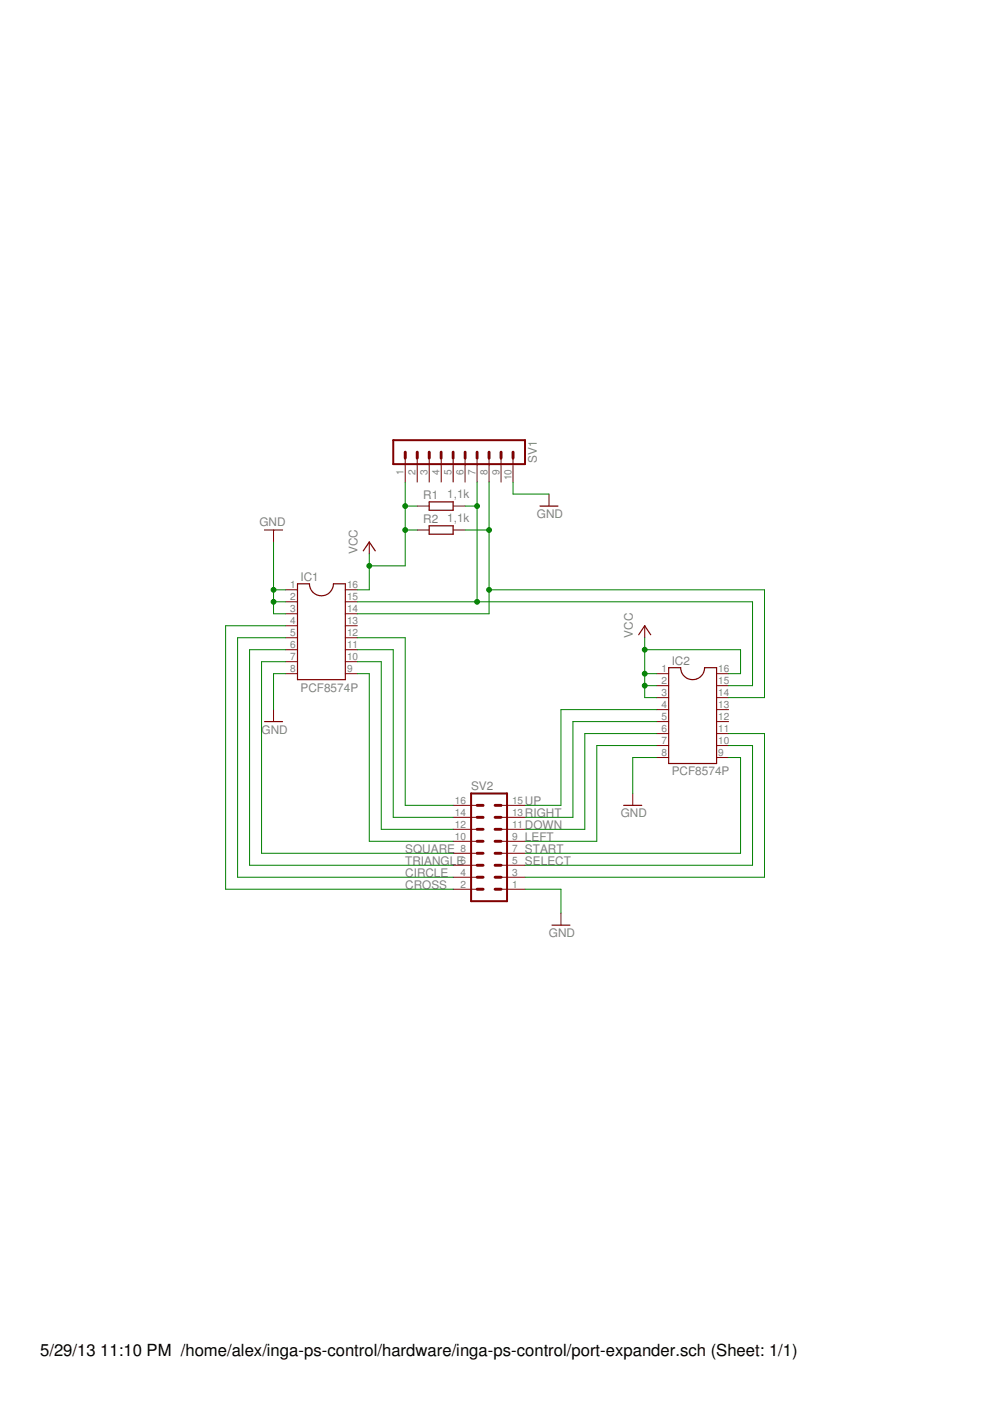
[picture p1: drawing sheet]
<?xml version="1.0" encoding="utf-8"?>
<!DOCTYPE eagle SYSTEM "eagle.dtd">
<eagle version="6.4">
<drawing>
<settings>
<setting alwaysvectorfont="no"/>
<setting verticaltext="up"/>
</settings>
<grid distance="0.1" unitdist="inch" unit="inch" style="lines" multiple="1" display="no" altdistance="0.01" altunitdist="inch" altunit="inch"/>
<schematic xreflabel="%F%N/%S.%C%R" xrefpart="/%S.%C%R">
<libraries>
<library name="ic-package">
<symbols>
<symbol name="DIL16">
<wire x1="-5.08" y1="8.89" x2="-5.08" y2="-11.43" width="0.254" layer="94"/>
<wire x1="-5.08" y1="-11.43" x2="5.08" y2="-11.43" width="0.254" layer="94"/>
<wire x1="5.08" y1="-11.43" x2="5.08" y2="8.89" width="0.254" layer="94"/>
<wire x1="5.08" y1="8.89" x2="2.54" y2="8.89" width="0.254" layer="94"/>
<wire x1="-5.08" y1="8.89" x2="-2.54" y2="8.89" width="0.254" layer="94"/>
<wire x1="-2.54" y1="8.89" x2="2.54" y2="8.89" width="0.254" layer="94" curve="180"/>
<text x="-4.445" y="9.525" size="1.778" layer="95">&gt;NAME</text>
<text x="-4.445" y="-13.97" size="1.778" layer="96">&gt;VALUE</text>
<pin name="1" x="-7.62" y="7.62" visible="pad" length="short" direction="pas"/>
<pin name="2" x="-7.62" y="5.08" visible="pad" length="short" direction="pas"/>
<pin name="3" x="-7.62" y="2.54" visible="pad" length="short" direction="pas"/>
<pin name="4" x="-7.62" y="0" visible="pad" length="short" direction="pas"/>
<pin name="5" x="-7.62" y="-2.54" visible="pad" length="short" direction="pas"/>
<pin name="6" x="-7.62" y="-5.08" visible="pad" length="short" direction="pas"/>
<pin name="7" x="-7.62" y="-7.62" visible="pad" length="short" direction="pas"/>
<pin name="8" x="-7.62" y="-10.16" visible="pad" length="short" direction="pas"/>
<pin name="9" x="7.62" y="-10.16" visible="pad" length="short" direction="pas" rot="R180"/>
<pin name="10" x="7.62" y="-7.62" visible="pad" length="short" direction="pas" rot="R180"/>
<pin name="11" x="7.62" y="-5.08" visible="pad" length="short" direction="pas" rot="R180"/>
<pin name="12" x="7.62" y="-2.54" visible="pad" length="short" direction="pas" rot="R180"/>
<pin name="13" x="7.62" y="0" visible="pad" length="short" direction="pas" rot="R180"/>
<pin name="14" x="7.62" y="2.54" visible="pad" length="short" direction="pas" rot="R180"/>
<pin name="15" x="7.62" y="5.08" visible="pad" length="short" direction="pas" rot="R180"/>
<pin name="16" x="7.62" y="7.62" visible="pad" length="short" direction="pas" rot="R180"/>
</symbol>
</symbols>
<devicesets>
<deviceset name="DIL16" prefix="IC" uservalue="yes">
<gates>
<gate name="G$1" symbol="DIL16" x="0" y="0"/>
</gates>
<devices>
<device name="" package="DIL16">
<connects>
<connect gate="G$1" pin="1" pad="1"/>
<connect gate="G$1" pin="10" pad="10"/>
<connect gate="G$1" pin="11" pad="11"/>
<connect gate="G$1" pin="12" pad="12"/>
<connect gate="G$1" pin="13" pad="13"/>
<connect gate="G$1" pin="14" pad="14"/>
<connect gate="G$1" pin="15" pad="15"/>
<connect gate="G$1" pin="16" pad="16"/>
<connect gate="G$1" pin="2" pad="2"/>
<connect gate="G$1" pin="3" pad="3"/>
<connect gate="G$1" pin="4" pad="4"/>
<connect gate="G$1" pin="5" pad="5"/>
<connect gate="G$1" pin="6" pad="6"/>
<connect gate="G$1" pin="7" pad="7"/>
<connect gate="G$1" pin="8" pad="8"/>
<connect gate="G$1" pin="9" pad="9"/>
</connects>
<technologies>
<technology name=""/>
</technologies>
</device>
<device name="S" package="SOCKET-16">
<connects>
<connect gate="G$1" pin="1" pad="1"/>
<connect gate="G$1" pin="10" pad="10"/>
<connect gate="G$1" pin="11" pad="11"/>
<connect gate="G$1" pin="12" pad="12"/>
<connect gate="G$1" pin="13" pad="13"/>
<connect gate="G$1" pin="14" pad="14"/>
<connect gate="G$1" pin="15" pad="15"/>
<connect gate="G$1" pin="16" pad="16"/>
<connect gate="G$1" pin="2" pad="2"/>
<connect gate="G$1" pin="3" pad="3"/>
<connect gate="G$1" pin="4" pad="4"/>
<connect gate="G$1" pin="5" pad="5"/>
<connect gate="G$1" pin="6" pad="6"/>
<connect gate="G$1" pin="7" pad="7"/>
<connect gate="G$1" pin="8" pad="8"/>
<connect gate="G$1" pin="9" pad="9"/>
</connects>
<technologies>
<technology name=""/>
</technologies>
</device>
</devices>
</deviceset>
</devicesets>
</library>
<library name="supply1">
<symbols>
<symbol name="VCC">
<wire x1="1.27" y1="-1.905" x2="0" y2="0" width="0.254" layer="94"/>
<wire x1="0" y1="0" x2="-1.27" y2="-1.905" width="0.254" layer="94"/>
<text x="-2.54" y="-2.54" size="1.778" layer="96" rot="R90">&gt;VALUE</text>
<pin name="VCC" x="0" y="-2.54" visible="off" length="short" direction="sup" rot="R90"/>
</symbol>
<symbol name="GND">
<wire x1="-1.905" y1="0" x2="1.905" y2="0" width="0.254" layer="94"/>
<text x="-2.54" y="-2.54" size="1.778" layer="96">&gt;VALUE</text>
<pin name="GND" x="0" y="2.54" visible="off" length="short" direction="sup" rot="R270"/>
</symbol>
</symbols>
<devicesets>
<deviceset name="VCC" prefix="P+">
<gates>
<gate name="VCC" symbol="VCC" x="0" y="0"/>
</gates>
<devices>
<device name="">
<technologies>
<technology name=""/>
</technologies>
</device>
</devices>
</deviceset>
<deviceset name="GND" prefix="GND">
<gates>
<gate name="1" symbol="GND" x="0" y="0"/>
</gates>
<devices>
<device name="">
<technologies>
<technology name=""/>
</technologies>
</device>
</devices>
</deviceset>
</devicesets>
</library>
<library name="con-lstb">
<symbols>
<symbol name="MA08-2">
<wire x1="3.81" y1="-10.16" x2="-3.81" y2="-10.16" width="0.4064" layer="94"/>
<wire x1="1.27" y1="-2.54" x2="2.54" y2="-2.54" width="0.6096" layer="94"/>
<wire x1="1.27" y1="-5.08" x2="2.54" y2="-5.08" width="0.6096" layer="94"/>
<wire x1="1.27" y1="-7.62" x2="2.54" y2="-7.62" width="0.6096" layer="94"/>
<wire x1="-2.54" y1="-2.54" x2="-1.27" y2="-2.54" width="0.6096" layer="94"/>
<wire x1="-2.54" y1="-5.08" x2="-1.27" y2="-5.08" width="0.6096" layer="94"/>
<wire x1="-2.54" y1="-7.62" x2="-1.27" y2="-7.62" width="0.6096" layer="94"/>
<wire x1="1.27" y1="2.54" x2="2.54" y2="2.54" width="0.6096" layer="94"/>
<wire x1="1.27" y1="0" x2="2.54" y2="0" width="0.6096" layer="94"/>
<wire x1="-2.54" y1="2.54" x2="-1.27" y2="2.54" width="0.6096" layer="94"/>
<wire x1="-2.54" y1="0" x2="-1.27" y2="0" width="0.6096" layer="94"/>
<wire x1="1.27" y1="10.16" x2="2.54" y2="10.16" width="0.6096" layer="94"/>
<wire x1="1.27" y1="7.62" x2="2.54" y2="7.62" width="0.6096" layer="94"/>
<wire x1="1.27" y1="5.08" x2="2.54" y2="5.08" width="0.6096" layer="94"/>
<wire x1="-2.54" y1="10.16" x2="-1.27" y2="10.16" width="0.6096" layer="94"/>
<wire x1="-2.54" y1="7.62" x2="-1.27" y2="7.62" width="0.6096" layer="94"/>
<wire x1="-2.54" y1="5.08" x2="-1.27" y2="5.08" width="0.6096" layer="94"/>
<wire x1="-3.81" y1="12.7" x2="-3.81" y2="-10.16" width="0.4064" layer="94"/>
<wire x1="3.81" y1="-10.16" x2="3.81" y2="12.7" width="0.4064" layer="94"/>
<wire x1="-3.81" y1="12.7" x2="3.81" y2="12.7" width="0.4064" layer="94"/>
<text x="-3.81" y="-12.7" size="1.778" layer="96">&gt;VALUE</text>
<text x="-3.81" y="13.462" size="1.778" layer="95">&gt;NAME</text>
<pin name="1" x="7.62" y="-7.62" visible="pad" length="middle" direction="pas" swaplevel="1" rot="R180"/>
<pin name="3" x="7.62" y="-5.08" visible="pad" length="middle" direction="pas" swaplevel="1" rot="R180"/>
<pin name="5" x="7.62" y="-2.54" visible="pad" length="middle" direction="pas" swaplevel="1" rot="R180"/>
<pin name="2" x="-7.62" y="-7.62" visible="pad" length="middle" direction="pas" swaplevel="1"/>
<pin name="4" x="-7.62" y="-5.08" visible="pad" length="middle" direction="pas" swaplevel="1"/>
<pin name="6" x="-7.62" y="-2.54" visible="pad" length="middle" direction="pas" swaplevel="1"/>
<pin name="7" x="7.62" y="0" visible="pad" length="middle" direction="pas" swaplevel="1" rot="R180"/>
<pin name="9" x="7.62" y="2.54" visible="pad" length="middle" direction="pas" swaplevel="1" rot="R180"/>
<pin name="8" x="-7.62" y="0" visible="pad" length="middle" direction="pas" swaplevel="1"/>
<pin name="10" x="-7.62" y="2.54" visible="pad" length="middle" direction="pas" swaplevel="1"/>
<pin name="11" x="7.62" y="5.08" visible="pad" length="middle" direction="pas" swaplevel="1" rot="R180"/>
<pin name="13" x="7.62" y="7.62" visible="pad" length="middle" direction="pas" swaplevel="1" rot="R180"/>
<pin name="15" x="7.62" y="10.16" visible="pad" length="middle" direction="pas" swaplevel="1" rot="R180"/>
<pin name="12" x="-7.62" y="5.08" visible="pad" length="middle" direction="pas" swaplevel="1"/>
<pin name="14" x="-7.62" y="7.62" visible="pad" length="middle" direction="pas" swaplevel="1"/>
<pin name="16" x="-7.62" y="10.16" visible="pad" length="middle" direction="pas" swaplevel="1"/>
</symbol>
<symbol name="MA10-1">
<wire x1="3.81" y1="-12.7" x2="-1.27" y2="-12.7" width="0.4064" layer="94"/>
<wire x1="1.27" y1="-5.08" x2="2.54" y2="-5.08" width="0.6096" layer="94"/>
<wire x1="1.27" y1="-7.62" x2="2.54" y2="-7.62" width="0.6096" layer="94"/>
<wire x1="1.27" y1="-10.16" x2="2.54" y2="-10.16" width="0.6096" layer="94"/>
<wire x1="1.27" y1="0" x2="2.54" y2="0" width="0.6096" layer="94"/>
<wire x1="1.27" y1="-2.54" x2="2.54" y2="-2.54" width="0.6096" layer="94"/>
<wire x1="1.27" y1="7.62" x2="2.54" y2="7.62" width="0.6096" layer="94"/>
<wire x1="1.27" y1="5.08" x2="2.54" y2="5.08" width="0.6096" layer="94"/>
<wire x1="1.27" y1="2.54" x2="2.54" y2="2.54" width="0.6096" layer="94"/>
<wire x1="1.27" y1="12.7" x2="2.54" y2="12.7" width="0.6096" layer="94"/>
<wire x1="1.27" y1="10.16" x2="2.54" y2="10.16" width="0.6096" layer="94"/>
<wire x1="-1.27" y1="15.24" x2="-1.27" y2="-12.7" width="0.4064" layer="94"/>
<wire x1="3.81" y1="-12.7" x2="3.81" y2="15.24" width="0.4064" layer="94"/>
<wire x1="-1.27" y1="15.24" x2="3.81" y2="15.24" width="0.4064" layer="94"/>
<text x="-1.27" y="-15.24" size="1.778" layer="96">&gt;VALUE</text>
<text x="-1.27" y="16.002" size="1.778" layer="95">&gt;NAME</text>
<pin name="1" x="7.62" y="-10.16" visible="pad" length="middle" direction="pas" swaplevel="1" rot="R180"/>
<pin name="2" x="7.62" y="-7.62" visible="pad" length="middle" direction="pas" swaplevel="1" rot="R180"/>
<pin name="3" x="7.62" y="-5.08" visible="pad" length="middle" direction="pas" swaplevel="1" rot="R180"/>
<pin name="4" x="7.62" y="-2.54" visible="pad" length="middle" direction="pas" swaplevel="1" rot="R180"/>
<pin name="5" x="7.62" y="0" visible="pad" length="middle" direction="pas" swaplevel="1" rot="R180"/>
<pin name="6" x="7.62" y="2.54" visible="pad" length="middle" direction="pas" swaplevel="1" rot="R180"/>
<pin name="7" x="7.62" y="5.08" visible="pad" length="middle" direction="pas" swaplevel="1" rot="R180"/>
<pin name="8" x="7.62" y="7.62" visible="pad" length="middle" direction="pas" swaplevel="1" rot="R180"/>
<pin name="9" x="7.62" y="10.16" visible="pad" length="middle" direction="pas" swaplevel="1" rot="R180"/>
<pin name="10" x="7.62" y="12.7" visible="pad" length="middle" direction="pas" swaplevel="1" rot="R180"/>
</symbol>
</symbols>
<devicesets>
<deviceset name="MA08-2" prefix="SV" uservalue="yes">
<gates>
<gate name="G$1" symbol="MA08-2" x="0" y="0"/>
</gates>
<devices>
<device name="" package="MA08-2">
<connects>
<connect gate="G$1" pin="1" pad="1"/>
<connect gate="G$1" pin="10" pad="10"/>
<connect gate="G$1" pin="11" pad="11"/>
<connect gate="G$1" pin="12" pad="12"/>
<connect gate="G$1" pin="13" pad="13"/>
<connect gate="G$1" pin="14" pad="14"/>
<connect gate="G$1" pin="15" pad="15"/>
<connect gate="G$1" pin="16" pad="16"/>
<connect gate="G$1" pin="2" pad="2"/>
<connect gate="G$1" pin="3" pad="3"/>
<connect gate="G$1" pin="4" pad="4"/>
<connect gate="G$1" pin="5" pad="5"/>
<connect gate="G$1" pin="6" pad="6"/>
<connect gate="G$1" pin="7" pad="7"/>
<connect gate="G$1" pin="8" pad="8"/>
<connect gate="G$1" pin="9" pad="9"/>
</connects>
<technologies>
<technology name="">
<attribute name="MF" value="" constant="no"/>
<attribute name="MPN" value="" constant="no"/>
<attribute name="OC_FARNELL" value="unknown" constant="no"/>
<attribute name="OC_NEWARK" value="unknown" constant="no"/>
</technology>
</technologies>
</device>
</devices>
</deviceset>
<deviceset name="MA10-1" prefix="SV" uservalue="yes">
<gates>
<gate name="1" symbol="MA10-1" x="0" y="0"/>
</gates>
<devices>
<device name="" package="MA10-1">
<connects>
<connect gate="1" pin="1" pad="1"/>
<connect gate="1" pin="10" pad="10"/>
<connect gate="1" pin="2" pad="2"/>
<connect gate="1" pin="3" pad="3"/>
<connect gate="1" pin="4" pad="4"/>
<connect gate="1" pin="5" pad="5"/>
<connect gate="1" pin="6" pad="6"/>
<connect gate="1" pin="7" pad="7"/>
<connect gate="1" pin="8" pad="8"/>
<connect gate="1" pin="9" pad="9"/>
</connects>
<technologies>
<technology name="">
<attribute name="MF" value="" constant="no"/>
<attribute name="MPN" value="" constant="no"/>
<attribute name="OC_FARNELL" value="unknown" constant="no"/>
<attribute name="OC_NEWARK" value="unknown" constant="no"/>
</technology>
</technologies>
</device>
</devices>
</deviceset>
</devicesets>
</library>
<library name="resistor">
<symbols>
<symbol name="R-EU">
<wire x1="-2.54" y1="-0.889" x2="2.54" y2="-0.889" width="0.254" layer="94"/>
<wire x1="2.54" y1="0.889" x2="-2.54" y2="0.889" width="0.254" layer="94"/>
<wire x1="2.54" y1="-0.889" x2="2.54" y2="0.889" width="0.254" layer="94"/>
<wire x1="-2.54" y1="-0.889" x2="-2.54" y2="0.889" width="0.254" layer="94"/>
<text x="-3.81" y="1.4986" size="1.778" layer="95">&gt;NAME</text>
<text x="-3.81" y="-3.302" size="1.778" layer="96">&gt;VALUE</text>
<pin name="2" x="5.08" y="0" visible="off" length="short" direction="pas" swaplevel="1" rot="R180"/>
<pin name="1" x="-5.08" y="0" visible="off" length="short" direction="pas" swaplevel="1"/>
</symbol>
</symbols>
<devicesets>
<deviceset name="R-EU_" prefix="R" uservalue="yes">
<gates>
<gate name="G$1" symbol="R-EU" x="0" y="0"/>
</gates>
<devices>
<device name="R0402" package="R0402">
<connects>
<connect gate="G$1" pin="1" pad="1"/>
<connect gate="G$1" pin="2" pad="2"/>
</connects>
<technologies>
<technology name=""/>
</technologies>
</device>
<device name="R0603" package="R0603">
<connects>
<connect gate="G$1" pin="1" pad="1"/>
<connect gate="G$1" pin="2" pad="2"/>
</connects>
<technologies>
<technology name=""/>
</technologies>
</device>
<device name="R0805" package="R0805">
<connects>
<connect gate="G$1" pin="1" pad="1"/>
<connect gate="G$1" pin="2" pad="2"/>
</connects>
<technologies>
<technology name=""/>
</technologies>
</device>
<device name="R0805W" package="R0805W">
<connects>
<connect gate="G$1" pin="1" pad="1"/>
<connect gate="G$1" pin="2" pad="2"/>
</connects>
<technologies>
<technology name=""/>
</technologies>
</device>
<device name="R1005" package="R1005">
<connects>
<connect gate="G$1" pin="1" pad="1"/>
<connect gate="G$1" pin="2" pad="2"/>
</connects>
<technologies>
<technology name=""/>
</technologies>
</device>
<device name="R1206" package="R1206">
<connects>
<connect gate="G$1" pin="1" pad="1"/>
<connect gate="G$1" pin="2" pad="2"/>
</connects>
<technologies>
<technology name=""/>
</technologies>
</device>
<device name="R1206W" package="R1206W">
<connects>
<connect gate="G$1" pin="1" pad="1"/>
<connect gate="G$1" pin="2" pad="2"/>
</connects>
<technologies>
<technology name=""/>
</technologies>
</device>
<device name="R1210" package="R1210">
<connects>
<connect gate="G$1" pin="1" pad="1"/>
<connect gate="G$1" pin="2" pad="2"/>
</connects>
<technologies>
<technology name=""/>
</technologies>
</device>
<device name="R1210W" package="R1210W">
<connects>
<connect gate="G$1" pin="1" pad="1"/>
<connect gate="G$1" pin="2" pad="2"/>
</connects>
<technologies>
<technology name=""/>
</technologies>
</device>
<device name="R2010" package="R2010">
<connects>
<connect gate="G$1" pin="1" pad="1"/>
<connect gate="G$1" pin="2" pad="2"/>
</connects>
<technologies>
<technology name=""/>
</technologies>
</device>
<device name="R2010W" package="R2010W">
<connects>
<connect gate="G$1" pin="1" pad="1"/>
<connect gate="G$1" pin="2" pad="2"/>
</connects>
<technologies>
<technology name=""/>
</technologies>
</device>
<device name="R2012" package="R2012">
<connects>
<connect gate="G$1" pin="1" pad="1"/>
<connect gate="G$1" pin="2" pad="2"/>
</connects>
<technologies>
<technology name=""/>
</technologies>
</device>
<device name="R2012W" package="R2012W">
<connects>
<connect gate="G$1" pin="1" pad="1"/>
<connect gate="G$1" pin="2" pad="2"/>
</connects>
<technologies>
<technology name=""/>
</technologies>
</device>
<device name="R2512" package="R2512">
<connects>
<connect gate="G$1" pin="1" pad="1"/>
<connect gate="G$1" pin="2" pad="2"/>
</connects>
<technologies>
<technology name=""/>
</technologies>
</device>
<device name="R2512W" package="R2512W">
<connects>
<connect gate="G$1" pin="1" pad="1"/>
<connect gate="G$1" pin="2" pad="2"/>
</connects>
<technologies>
<technology name=""/>
</technologies>
</device>
<device name="R3216" package="R3216">
<connects>
<connect gate="G$1" pin="1" pad="1"/>
<connect gate="G$1" pin="2" pad="2"/>
</connects>
<technologies>
<technology name=""/>
</technologies>
</device>
<device name="R3216W" package="R3216W">
<connects>
<connect gate="G$1" pin="1" pad="1"/>
<connect gate="G$1" pin="2" pad="2"/>
</connects>
<technologies>
<technology name=""/>
</technologies>
</device>
<device name="R3225" package="R3225">
<connects>
<connect gate="G$1" pin="1" pad="1"/>
<connect gate="G$1" pin="2" pad="2"/>
</connects>
<technologies>
<technology name=""/>
</technologies>
</device>
<device name="R3225W" package="R3225W">
<connects>
<connect gate="G$1" pin="1" pad="1"/>
<connect gate="G$1" pin="2" pad="2"/>
</connects>
<technologies>
<technology name=""/>
</technologies>
</device>
<device name="R5025" package="R5025">
<connects>
<connect gate="G$1" pin="1" pad="1"/>
<connect gate="G$1" pin="2" pad="2"/>
</connects>
<technologies>
<technology name=""/>
</technologies>
</device>
<device name="R5025W" package="R5025W">
<connects>
<connect gate="G$1" pin="1" pad="1"/>
<connect gate="G$1" pin="2" pad="2"/>
</connects>
<technologies>
<technology name=""/>
</technologies>
</device>
<device name="R6332" package="R6332">
<connects>
<connect gate="G$1" pin="1" pad="1"/>
<connect gate="G$1" pin="2" pad="2"/>
</connects>
<technologies>
<technology name=""/>
</technologies>
</device>
<device name="R6332W" package="R6332W">
<connects>
<connect gate="G$1" pin="1" pad="1"/>
<connect gate="G$1" pin="2" pad="2"/>
</connects>
<technologies>
<technology name=""/>
</technologies>
</device>
<device name="M0805" package="M0805">
<connects>
<connect gate="G$1" pin="1" pad="1"/>
<connect gate="G$1" pin="2" pad="2"/>
</connects>
<technologies>
<technology name=""/>
</technologies>
</device>
<device name="M1206" package="M1206">
<connects>
<connect gate="G$1" pin="1" pad="1"/>
<connect gate="G$1" pin="2" pad="2"/>
</connects>
<technologies>
<technology name=""/>
</technologies>
</device>
<device name="M1406" package="M1406">
<connects>
<connect gate="G$1" pin="1" pad="1"/>
<connect gate="G$1" pin="2" pad="2"/>
</connects>
<technologies>
<technology name=""/>
</technologies>
</device>
<device name="M2012" package="M2012">
<connects>
<connect gate="G$1" pin="1" pad="1"/>
<connect gate="G$1" pin="2" pad="2"/>
</connects>
<technologies>
<technology name=""/>
</technologies>
</device>
<device name="M2309" package="M2309">
<connects>
<connect gate="G$1" pin="1" pad="1"/>
<connect gate="G$1" pin="2" pad="2"/>
</connects>
<technologies>
<technology name=""/>
</technologies>
</device>
<device name="M3216" package="M3216">
<connects>
<connect gate="G$1" pin="1" pad="1"/>
<connect gate="G$1" pin="2" pad="2"/>
</connects>
<technologies>
<technology name=""/>
</technologies>
</device>
<device name="M3516" package="M3516">
<connects>
<connect gate="G$1" pin="1" pad="1"/>
<connect gate="G$1" pin="2" pad="2"/>
</connects>
<technologies>
<technology name=""/>
</technologies>
</device>
<device name="M5923" package="M5923">
<connects>
<connect gate="G$1" pin="1" pad="1"/>
<connect gate="G$1" pin="2" pad="2"/>
</connects>
<technologies>
<technology name=""/>
</technologies>
</device>
<device name="0204/5" package="0204/5">
<connects>
<connect gate="G$1" pin="1" pad="1"/>
<connect gate="G$1" pin="2" pad="2"/>
</connects>
<technologies>
<technology name=""/>
</technologies>
</device>
<device name="0204/7" package="0204/7">
<connects>
<connect gate="G$1" pin="1" pad="1"/>
<connect gate="G$1" pin="2" pad="2"/>
</connects>
<technologies>
<technology name=""/>
</technologies>
</device>
<device name="0204/2V" package="0204V">
<connects>
<connect gate="G$1" pin="1" pad="1"/>
<connect gate="G$1" pin="2" pad="2"/>
</connects>
<technologies>
<technology name=""/>
</technologies>
</device>
<device name="0207/10" package="0207/10">
<connects>
<connect gate="G$1" pin="1" pad="1"/>
<connect gate="G$1" pin="2" pad="2"/>
</connects>
<technologies>
<technology name=""/>
</technologies>
</device>
<device name="0207/12" package="0207/12">
<connects>
<connect gate="G$1" pin="1" pad="1"/>
<connect gate="G$1" pin="2" pad="2"/>
</connects>
<technologies>
<technology name=""/>
</technologies>
</device>
<device name="0207/15" package="0207/15">
<connects>
<connect gate="G$1" pin="1" pad="1"/>
<connect gate="G$1" pin="2" pad="2"/>
</connects>
<technologies>
<technology name=""/>
</technologies>
</device>
<device name="0207/2V" package="0207/2V">
<connects>
<connect gate="G$1" pin="1" pad="1"/>
<connect gate="G$1" pin="2" pad="2"/>
</connects>
<technologies>
<technology name=""/>
</technologies>
</device>
<device name="0207/5V" package="0207/5V">
<connects>
<connect gate="G$1" pin="1" pad="1"/>
<connect gate="G$1" pin="2" pad="2"/>
</connects>
<technologies>
<technology name=""/>
</technologies>
</device>
<device name="0207/7" package="0207/7">
<connects>
<connect gate="G$1" pin="1" pad="1"/>
<connect gate="G$1" pin="2" pad="2"/>
</connects>
<technologies>
<technology name=""/>
</technologies>
</device>
<device name="0309/10" package="0309/10">
<connects>
<connect gate="G$1" pin="1" pad="1"/>
<connect gate="G$1" pin="2" pad="2"/>
</connects>
<technologies>
<technology name=""/>
</technologies>
</device>
<device name="0309/12" package="0309/12">
<connects>
<connect gate="G$1" pin="1" pad="1"/>
<connect gate="G$1" pin="2" pad="2"/>
</connects>
<technologies>
<technology name=""/>
</technologies>
</device>
<device name="0309/V" package="0309V">
<connects>
<connect gate="G$1" pin="1" pad="1"/>
<connect gate="G$1" pin="2" pad="2"/>
</connects>
<technologies>
<technology name=""/>
</technologies>
</device>
<device name="0411/12" package="0411/12">
<connects>
<connect gate="G$1" pin="1" pad="1"/>
<connect gate="G$1" pin="2" pad="2"/>
</connects>
<technologies>
<technology name=""/>
</technologies>
</device>
<device name="0411/15" package="0411/15">
<connects>
<connect gate="G$1" pin="1" pad="1"/>
<connect gate="G$1" pin="2" pad="2"/>
</connects>
<technologies>
<technology name=""/>
</technologies>
</device>
<device name="0411/3V" package="0411V">
<connects>
<connect gate="G$1" pin="1" pad="1"/>
<connect gate="G$1" pin="2" pad="2"/>
</connects>
<technologies>
<technology name=""/>
</technologies>
</device>
<device name="0414/15" package="0414/15">
<connects>
<connect gate="G$1" pin="1" pad="1"/>
<connect gate="G$1" pin="2" pad="2"/>
</connects>
<technologies>
<technology name=""/>
</technologies>
</device>
<device name="0414/5V" package="0414V">
<connects>
<connect gate="G$1" pin="1" pad="1"/>
<connect gate="G$1" pin="2" pad="2"/>
</connects>
<technologies>
<technology name=""/>
</technologies>
</device>
<device name="0617/17" package="0617/17">
<connects>
<connect gate="G$1" pin="1" pad="1"/>
<connect gate="G$1" pin="2" pad="2"/>
</connects>
<technologies>
<technology name=""/>
</technologies>
</device>
<device name="0617/22" package="0617/22">
<connects>
<connect gate="G$1" pin="1" pad="1"/>
<connect gate="G$1" pin="2" pad="2"/>
</connects>
<technologies>
<technology name=""/>
</technologies>
</device>
<device name="0617/5V" package="0617V">
<connects>
<connect gate="G$1" pin="1" pad="1"/>
<connect gate="G$1" pin="2" pad="2"/>
</connects>
<technologies>
<technology name=""/>
</technologies>
</device>
<device name="0922/22" package="0922/22">
<connects>
<connect gate="G$1" pin="1" pad="1"/>
<connect gate="G$1" pin="2" pad="2"/>
</connects>
<technologies>
<technology name=""/>
</technologies>
</device>
<device name="0613/5V" package="P0613V">
<connects>
<connect gate="G$1" pin="1" pad="1"/>
<connect gate="G$1" pin="2" pad="2"/>
</connects>
<technologies>
<technology name=""/>
</technologies>
</device>
<device name="0613/15" package="P0613/15">
<connects>
<connect gate="G$1" pin="1" pad="1"/>
<connect gate="G$1" pin="2" pad="2"/>
</connects>
<technologies>
<technology name=""/>
</technologies>
</device>
<device name="0817/22" package="P0817/22">
<connects>
<connect gate="G$1" pin="1" pad="1"/>
<connect gate="G$1" pin="2" pad="2"/>
</connects>
<technologies>
<technology name=""/>
</technologies>
</device>
<device name="0817/7V" package="P0817V">
<connects>
<connect gate="G$1" pin="1" pad="1"/>
<connect gate="G$1" pin="2" pad="2"/>
</connects>
<technologies>
<technology name=""/>
</technologies>
</device>
<device name="V234/12" package="V234/12">
<connects>
<connect gate="G$1" pin="1" pad="1"/>
<connect gate="G$1" pin="2" pad="2"/>
</connects>
<technologies>
<technology name=""/>
</technologies>
</device>
<device name="V235/17" package="V235/17">
<connects>
<connect gate="G$1" pin="1" pad="1"/>
<connect gate="G$1" pin="2" pad="2"/>
</connects>
<technologies>
<technology name=""/>
</technologies>
</device>
<device name="V526-0" package="V526-0">
<connects>
<connect gate="G$1" pin="1" pad="1"/>
<connect gate="G$1" pin="2" pad="2"/>
</connects>
<technologies>
<technology name=""/>
</technologies>
</device>
<device name="MELF0102R" package="MINI_MELF-0102R">
<connects>
<connect gate="G$1" pin="1" pad="1"/>
<connect gate="G$1" pin="2" pad="2"/>
</connects>
<technologies>
<technology name=""/>
</technologies>
</device>
<device name="MELF0102W" package="MINI_MELF-0102W">
<connects>
<connect gate="G$1" pin="1" pad="1"/>
<connect gate="G$1" pin="2" pad="2"/>
</connects>
<technologies>
<technology name=""/>
</technologies>
</device>
<device name="MELF0204R" package="MINI_MELF-0204R">
<connects>
<connect gate="G$1" pin="1" pad="1"/>
<connect gate="G$1" pin="2" pad="2"/>
</connects>
<technologies>
<technology name=""/>
</technologies>
</device>
<device name="MELF0204W" package="MINI_MELF-0204W">
<connects>
<connect gate="G$1" pin="1" pad="1"/>
<connect gate="G$1" pin="2" pad="2"/>
</connects>
<technologies>
<technology name=""/>
</technologies>
</device>
<device name="MELF0207R" package="MINI_MELF-0207R">
<connects>
<connect gate="G$1" pin="1" pad="1"/>
<connect gate="G$1" pin="2" pad="2"/>
</connects>
<technologies>
<technology name=""/>
</technologies>
</device>
<device name="MELF0207W" package="MINI_MELF-0207W">
<connects>
<connect gate="G$1" pin="1" pad="1"/>
<connect gate="G$1" pin="2" pad="2"/>
</connects>
<technologies>
<technology name=""/>
</technologies>
</device>
<device name="0922V" package="0922V">
<connects>
<connect gate="G$1" pin="1" pad="1"/>
<connect gate="G$1" pin="2" pad="2"/>
</connects>
<technologies>
<technology name=""/>
</technologies>
</device>
<device name="RDH/15" package="RDH/15">
<connects>
<connect gate="G$1" pin="1" pad="1"/>
<connect gate="G$1" pin="2" pad="2"/>
</connects>
<technologies>
<technology name=""/>
</technologies>
</device>
<device name="MELF0102AX" package="MINI_MELF-0102AX">
<connects>
<connect gate="G$1" pin="1" pad="1"/>
<connect gate="G$1" pin="2" pad="2"/>
</connects>
<technologies>
<technology name=""/>
</technologies>
</device>
</devices>
</deviceset>
</devicesets>
</library>
</libraries>
<attributes>
</attributes>
<variantdefs>
</variantdefs>
<classes>
<class number="0" name="default" width="0" drill="0">
</class>
</classes>
<parts>
<part name="IC1" library="ic-package" deviceset="DIL16" device="S" value="PCF8574P"/>
<part name="IC2" library="ic-package" deviceset="DIL16" device="S" value="PCF8574P"/>
<part name="P+1" library="supply1" deviceset="VCC" device=""/>
<part name="P+2" library="supply1" deviceset="VCC" device=""/>
<part name="GND1" library="supply1" deviceset="GND" device=""/>
<part name="GND2" library="supply1" deviceset="GND" device=""/>
<part name="GND3" library="supply1" deviceset="GND" device=""/>
<part name="SV2" library="con-lstb" deviceset="MA08-2" device=""/>
<part name="SV1" library="con-lstb" deviceset="MA10-1" device=""/>
<part name="GND4" library="supply1" deviceset="GND" device=""/>
<part name="GND5" library="supply1" deviceset="GND" device=""/>
<part name="R1" library="resistor" deviceset="R-EU_" device="0207/10" value="1,1k"/>
<part name="R2" library="resistor" deviceset="R-EU_" device="0207/10" value="1,1k"/>
</parts>
<sheets>
<sheet>
<plain>
</plain>
<instances>
<instance part="IC1" gate="G$1" x="22.86" y="63.5"/>
<instance part="IC2" gate="G$1" x="101.6" y="45.72"/>
<instance part="P+1" gate="VCC" x="33.02" y="81.28"/>
<instance part="P+2" gate="VCC" x="91.44" y="63.5"/>
<instance part="GND1" gate="1" x="12.7" y="83.82" rot="R180"/>
<instance part="GND2" gate="1" x="88.9" y="25.4"/>
<instance part="GND3" gate="1" x="12.7" y="43.18"/>
<instance part="SV2" gate="G$1" x="58.42" y="15.24"/>
<instance part="SV1" gate="1" x="50.8" y="101.6" rot="R270"/>
<instance part="GND4" gate="1" x="71.12" y="88.9"/>
<instance part="GND5" gate="1" x="73.66" y="0"/>
<instance part="R1" gate="G$1" x="48.26" y="88.9" smashed="yes">
<attribute name="NAME" x="44.45" y="90.3986" size="1.778" layer="95"/>
<attribute name="VALUE" x="49.53" y="90.678" size="1.778" layer="96"/>
</instance>
<instance part="R2" gate="G$1" x="48.26" y="83.82" smashed="yes">
<attribute name="NAME" x="44.45" y="85.3186" size="1.778" layer="95"/>
<attribute name="VALUE" x="49.53" y="85.598" size="1.778" layer="96"/>
</instance>
</instances>
<busses>
</busses>
<nets>
<net name="VCC" class="0">
<segment>
<pinref part="IC2" gate="G$1" pin="3"/>
<wire x1="93.98" y1="48.26" x2="91.44" y2="48.26" width="0.1524" layer="91"/>
<wire x1="91.44" y1="48.26" x2="91.44" y2="50.8" width="0.1524" layer="91"/>
<pinref part="IC2" gate="G$1" pin="2"/>
<wire x1="91.44" y1="50.8" x2="93.98" y2="50.8" width="0.1524" layer="91"/>
<pinref part="IC2" gate="G$1" pin="1"/>
<wire x1="93.98" y1="53.34" x2="91.44" y2="53.34" width="0.1524" layer="91"/>
<wire x1="91.44" y1="53.34" x2="91.44" y2="50.8" width="0.1524" layer="91"/>
<junction x="91.44" y="50.8"/>
<pinref part="P+2" gate="VCC" pin="VCC"/>
<wire x1="91.44" y1="53.34" x2="91.44" y2="58.42" width="0.1524" layer="91"/>
<junction x="91.44" y="53.34"/>
<pinref part="IC2" gate="G$1" pin="16"/>
<wire x1="91.44" y1="58.42" x2="91.44" y2="60.96" width="0.1524" layer="91"/>
<wire x1="109.22" y1="53.34" x2="111.76" y2="53.34" width="0.1524" layer="91"/>
<wire x1="111.76" y1="53.34" x2="111.76" y2="58.42" width="0.1524" layer="91"/>
<wire x1="111.76" y1="58.42" x2="91.44" y2="58.42" width="0.1524" layer="91"/>
<junction x="91.44" y="58.42"/>
</segment>
<segment>
<pinref part="IC1" gate="G$1" pin="16"/>
<pinref part="P+1" gate="VCC" pin="VCC"/>
<wire x1="30.48" y1="71.12" x2="33.02" y2="71.12" width="0.1524" layer="91"/>
<wire x1="33.02" y1="71.12" x2="33.02" y2="76.2" width="0.1524" layer="91"/>
<pinref part="SV1" gate="1" pin="1"/>
<wire x1="33.02" y1="76.2" x2="33.02" y2="78.74" width="0.1524" layer="91"/>
<wire x1="40.64" y1="93.98" x2="40.64" y2="88.9" width="0.1524" layer="91"/>
<wire x1="40.64" y1="88.9" x2="40.64" y2="83.82" width="0.1524" layer="91"/>
<wire x1="40.64" y1="83.82" x2="40.64" y2="76.2" width="0.1524" layer="91"/>
<wire x1="40.64" y1="76.2" x2="33.02" y2="76.2" width="0.1524" layer="91"/>
<junction x="33.02" y="76.2"/>
<pinref part="R1" gate="G$1" pin="1"/>
<wire x1="43.18" y1="88.9" x2="40.64" y2="88.9" width="0.1524" layer="91"/>
<junction x="40.64" y="88.9"/>
<pinref part="R2" gate="G$1" pin="1"/>
<wire x1="43.18" y1="83.82" x2="40.64" y2="83.82" width="0.1524" layer="91"/>
<junction x="40.64" y="83.82"/>
</segment>
</net>
<net name="GND" class="0">
<segment>
<pinref part="IC1" gate="G$1" pin="3"/>
<wire x1="15.24" y1="66.04" x2="12.7" y2="66.04" width="0.1524" layer="91"/>
<wire x1="12.7" y1="66.04" x2="12.7" y2="68.58" width="0.1524" layer="91"/>
<pinref part="IC1" gate="G$1" pin="1"/>
<wire x1="12.7" y1="68.58" x2="12.7" y2="71.12" width="0.1524" layer="91"/>
<wire x1="12.7" y1="71.12" x2="12.7" y2="81.28" width="0.1524" layer="91"/>
<wire x1="15.24" y1="71.12" x2="12.7" y2="71.12" width="0.1524" layer="91"/>
<junction x="12.7" y="71.12"/>
<pinref part="IC1" gate="G$1" pin="2"/>
<wire x1="15.24" y1="68.58" x2="12.7" y2="68.58" width="0.1524" layer="91"/>
<junction x="12.7" y="68.58"/>
<pinref part="GND1" gate="1" pin="GND"/>
</segment>
<segment>
<pinref part="IC1" gate="G$1" pin="8"/>
<pinref part="GND3" gate="1" pin="GND"/>
<wire x1="15.24" y1="53.34" x2="12.7" y2="53.34" width="0.1524" layer="91"/>
<wire x1="12.7" y1="53.34" x2="12.7" y2="45.72" width="0.1524" layer="91"/>
</segment>
<segment>
<pinref part="GND2" gate="1" pin="GND"/>
<wire x1="88.9" y1="27.94" x2="88.9" y2="35.56" width="0.1524" layer="91"/>
<pinref part="IC2" gate="G$1" pin="8"/>
<wire x1="88.9" y1="35.56" x2="93.98" y2="35.56" width="0.1524" layer="91"/>
</segment>
<segment>
<pinref part="SV1" gate="1" pin="10"/>
<wire x1="63.5" y1="93.98" x2="63.5" y2="91.44" width="0.1524" layer="91"/>
<pinref part="GND4" gate="1" pin="GND"/>
<wire x1="63.5" y1="91.44" x2="71.12" y2="91.44" width="0.1524" layer="91"/>
</segment>
<segment>
<pinref part="SV2" gate="G$1" pin="1"/>
<pinref part="GND5" gate="1" pin="GND"/>
<wire x1="66.04" y1="7.62" x2="73.66" y2="7.62" width="0.1524" layer="91"/>
<wire x1="73.66" y1="7.62" x2="73.66" y2="2.54" width="0.1524" layer="91"/>
</segment>
</net>
<net name="CROSS" class="0">
<segment>
<pinref part="IC1" gate="G$1" pin="4"/>
<wire x1="15.24" y1="63.5" x2="2.54" y2="63.5" width="0.1524" layer="91"/>
<wire x1="2.54" y1="63.5" x2="2.54" y2="7.62" width="0.1524" layer="91"/>
<pinref part="SV2" gate="G$1" pin="2"/>
<wire x1="2.54" y1="7.62" x2="50.8" y2="7.62" width="0.1524" layer="91"/>
<label x="40.64" y="7.62" size="1.778" layer="95"/>
</segment>
</net>
<net name="CIRCLE" class="0">
<segment>
<pinref part="IC1" gate="G$1" pin="5"/>
<wire x1="15.24" y1="60.96" x2="5.08" y2="60.96" width="0.1524" layer="91"/>
<wire x1="5.08" y1="60.96" x2="5.08" y2="10.16" width="0.1524" layer="91"/>
<pinref part="SV2" gate="G$1" pin="4"/>
<wire x1="5.08" y1="10.16" x2="50.8" y2="10.16" width="0.1524" layer="91"/>
<label x="40.64" y="10.16" size="1.778" layer="95"/>
</segment>
</net>
<net name="TRIANGLE" class="0">
<segment>
<pinref part="IC1" gate="G$1" pin="6"/>
<wire x1="15.24" y1="58.42" x2="7.62" y2="58.42" width="0.1524" layer="91"/>
<wire x1="7.62" y1="58.42" x2="7.62" y2="12.7" width="0.1524" layer="91"/>
<pinref part="SV2" gate="G$1" pin="6"/>
<wire x1="7.62" y1="12.7" x2="50.8" y2="12.7" width="0.1524" layer="91"/>
<label x="40.64" y="12.7" size="1.778" layer="95"/>
</segment>
</net>
<net name="SQUARE" class="0">
<segment>
<pinref part="IC1" gate="G$1" pin="7"/>
<wire x1="15.24" y1="55.88" x2="10.16" y2="55.88" width="0.1524" layer="91"/>
<wire x1="10.16" y1="55.88" x2="10.16" y2="15.24" width="0.1524" layer="91"/>
<pinref part="SV2" gate="G$1" pin="8"/>
<wire x1="10.16" y1="15.24" x2="50.8" y2="15.24" width="0.1524" layer="91"/>
<label x="40.64" y="15.24" size="1.778" layer="95"/>
</segment>
</net>
<net name="N$7" class="0">
<segment>
<pinref part="IC1" gate="G$1" pin="12"/>
<wire x1="30.48" y1="60.96" x2="40.64" y2="60.96" width="0.1524" layer="91"/>
<wire x1="40.64" y1="60.96" x2="40.64" y2="25.4" width="0.1524" layer="91"/>
<pinref part="SV2" gate="G$1" pin="16"/>
<wire x1="40.64" y1="25.4" x2="50.8" y2="25.4" width="0.1524" layer="91"/>
</segment>
</net>
<net name="N$8" class="0">
<segment>
<pinref part="IC1" gate="G$1" pin="11"/>
<wire x1="30.48" y1="58.42" x2="38.1" y2="58.42" width="0.1524" layer="91"/>
<wire x1="38.1" y1="58.42" x2="38.1" y2="22.86" width="0.1524" layer="91"/>
<pinref part="SV2" gate="G$1" pin="14"/>
<wire x1="38.1" y1="22.86" x2="50.8" y2="22.86" width="0.1524" layer="91"/>
</segment>
</net>
<net name="N$9" class="0">
<segment>
<pinref part="IC1" gate="G$1" pin="10"/>
<wire x1="30.48" y1="55.88" x2="35.56" y2="55.88" width="0.1524" layer="91"/>
<wire x1="35.56" y1="55.88" x2="35.56" y2="20.32" width="0.1524" layer="91"/>
<pinref part="SV2" gate="G$1" pin="12"/>
<wire x1="35.56" y1="20.32" x2="50.8" y2="20.32" width="0.1524" layer="91"/>
</segment>
</net>
<net name="N$10" class="0">
<segment>
<pinref part="SV2" gate="G$1" pin="10"/>
<wire x1="50.8" y1="17.78" x2="33.02" y2="17.78" width="0.1524" layer="91"/>
<wire x1="33.02" y1="17.78" x2="33.02" y2="53.34" width="0.1524" layer="91"/>
<pinref part="IC1" gate="G$1" pin="9"/>
<wire x1="33.02" y1="53.34" x2="30.48" y2="53.34" width="0.1524" layer="91"/>
</segment>
</net>
<net name="UP" class="0">
<segment>
<pinref part="IC2" gate="G$1" pin="4"/>
<wire x1="93.98" y1="45.72" x2="73.66" y2="45.72" width="0.1524" layer="91"/>
<wire x1="73.66" y1="45.72" x2="73.66" y2="25.4" width="0.1524" layer="91"/>
<pinref part="SV2" gate="G$1" pin="15"/>
<wire x1="73.66" y1="25.4" x2="66.04" y2="25.4" width="0.1524" layer="91"/>
<label x="66.04" y="25.4" size="1.778" layer="95"/>
</segment>
</net>
<net name="RIGHT" class="0">
<segment>
<pinref part="IC2" gate="G$1" pin="5"/>
<wire x1="93.98" y1="43.18" x2="76.2" y2="43.18" width="0.1524" layer="91"/>
<wire x1="76.2" y1="43.18" x2="76.2" y2="22.86" width="0.1524" layer="91"/>
<pinref part="SV2" gate="G$1" pin="13"/>
<wire x1="76.2" y1="22.86" x2="66.04" y2="22.86" width="0.1524" layer="91"/>
<label x="66.04" y="22.86" size="1.778" layer="95"/>
</segment>
</net>
<net name="DOWN" class="0">
<segment>
<pinref part="IC2" gate="G$1" pin="6"/>
<wire x1="93.98" y1="40.64" x2="78.74" y2="40.64" width="0.1524" layer="91"/>
<wire x1="78.74" y1="40.64" x2="78.74" y2="20.32" width="0.1524" layer="91"/>
<pinref part="SV2" gate="G$1" pin="11"/>
<wire x1="78.74" y1="20.32" x2="66.04" y2="20.32" width="0.1524" layer="91"/>
<label x="66.04" y="20.32" size="1.778" layer="95"/>
</segment>
</net>
<net name="LEFT" class="0">
<segment>
<pinref part="IC2" gate="G$1" pin="7"/>
<wire x1="93.98" y1="38.1" x2="81.28" y2="38.1" width="0.1524" layer="91"/>
<wire x1="81.28" y1="38.1" x2="81.28" y2="17.78" width="0.1524" layer="91"/>
<pinref part="SV2" gate="G$1" pin="9"/>
<wire x1="81.28" y1="17.78" x2="66.04" y2="17.78" width="0.1524" layer="91"/>
<label x="66.04" y="17.78" size="1.778" layer="95"/>
</segment>
</net>
<net name="START" class="0">
<segment>
<pinref part="IC2" gate="G$1" pin="9"/>
<wire x1="109.22" y1="35.56" x2="111.76" y2="35.56" width="0.1524" layer="91"/>
<wire x1="111.76" y1="35.56" x2="111.76" y2="15.24" width="0.1524" layer="91"/>
<pinref part="SV2" gate="G$1" pin="7"/>
<wire x1="111.76" y1="15.24" x2="66.04" y2="15.24" width="0.1524" layer="91"/>
<label x="66.04" y="15.24" size="1.778" layer="95"/>
</segment>
</net>
<net name="SELECT" class="0">
<segment>
<pinref part="IC2" gate="G$1" pin="10"/>
<wire x1="109.22" y1="38.1" x2="114.3" y2="38.1" width="0.1524" layer="91"/>
<wire x1="114.3" y1="38.1" x2="114.3" y2="12.7" width="0.1524" layer="91"/>
<pinref part="SV2" gate="G$1" pin="5"/>
<wire x1="114.3" y1="12.7" x2="66.04" y2="12.7" width="0.1524" layer="91"/>
<label x="66.04" y="12.7" size="1.778" layer="95"/>
</segment>
</net>
<net name="N$15" class="0">
<segment>
<pinref part="IC2" gate="G$1" pin="11"/>
<wire x1="109.22" y1="40.64" x2="116.84" y2="40.64" width="0.1524" layer="91"/>
<wire x1="116.84" y1="40.64" x2="116.84" y2="10.16" width="0.1524" layer="91"/>
<pinref part="SV2" gate="G$1" pin="3"/>
<wire x1="116.84" y1="10.16" x2="66.04" y2="10.16" width="0.1524" layer="91"/>
</segment>
</net>
<net name="N$17" class="0">
<segment>
<pinref part="SV1" gate="1" pin="8"/>
<wire x1="58.42" y1="93.98" x2="58.42" y2="83.82" width="0.1524" layer="91"/>
<pinref part="IC1" gate="G$1" pin="14"/>
<wire x1="58.42" y1="83.82" x2="58.42" y2="71.12" width="0.1524" layer="91"/>
<wire x1="58.42" y1="71.12" x2="58.42" y2="66.04" width="0.1524" layer="91"/>
<wire x1="58.42" y1="66.04" x2="30.48" y2="66.04" width="0.1524" layer="91"/>
<pinref part="IC2" gate="G$1" pin="14"/>
<wire x1="109.22" y1="48.26" x2="116.84" y2="48.26" width="0.1524" layer="91"/>
<wire x1="116.84" y1="48.26" x2="116.84" y2="71.12" width="0.1524" layer="91"/>
<wire x1="116.84" y1="71.12" x2="58.42" y2="71.12" width="0.1524" layer="91"/>
<junction x="58.42" y="71.12"/>
<pinref part="R2" gate="G$1" pin="2"/>
<wire x1="53.34" y1="83.82" x2="58.42" y2="83.82" width="0.1524" layer="91"/>
<junction x="58.42" y="83.82"/>
</segment>
</net>
<net name="N$18" class="0">
<segment>
<pinref part="SV1" gate="1" pin="7"/>
<wire x1="55.88" y1="93.98" x2="55.88" y2="88.9" width="0.1524" layer="91"/>
<pinref part="IC1" gate="G$1" pin="15"/>
<wire x1="55.88" y1="88.9" x2="55.88" y2="68.58" width="0.1524" layer="91"/>
<wire x1="55.88" y1="68.58" x2="30.48" y2="68.58" width="0.1524" layer="91"/>
<wire x1="55.88" y1="68.58" x2="114.3" y2="68.58" width="0.1524" layer="91"/>
<junction x="55.88" y="68.58"/>
<wire x1="114.3" y1="68.58" x2="114.3" y2="50.8" width="0.1524" layer="91"/>
<pinref part="IC2" gate="G$1" pin="15"/>
<wire x1="114.3" y1="50.8" x2="109.22" y2="50.8" width="0.1524" layer="91"/>
<pinref part="R1" gate="G$1" pin="2"/>
<wire x1="53.34" y1="88.9" x2="55.88" y2="88.9" width="0.1524" layer="91"/>
<junction x="55.88" y="88.9"/>
</segment>
</net>
</nets>
</sheet>
</sheets>
</schematic>
</drawing>
</eagle>
